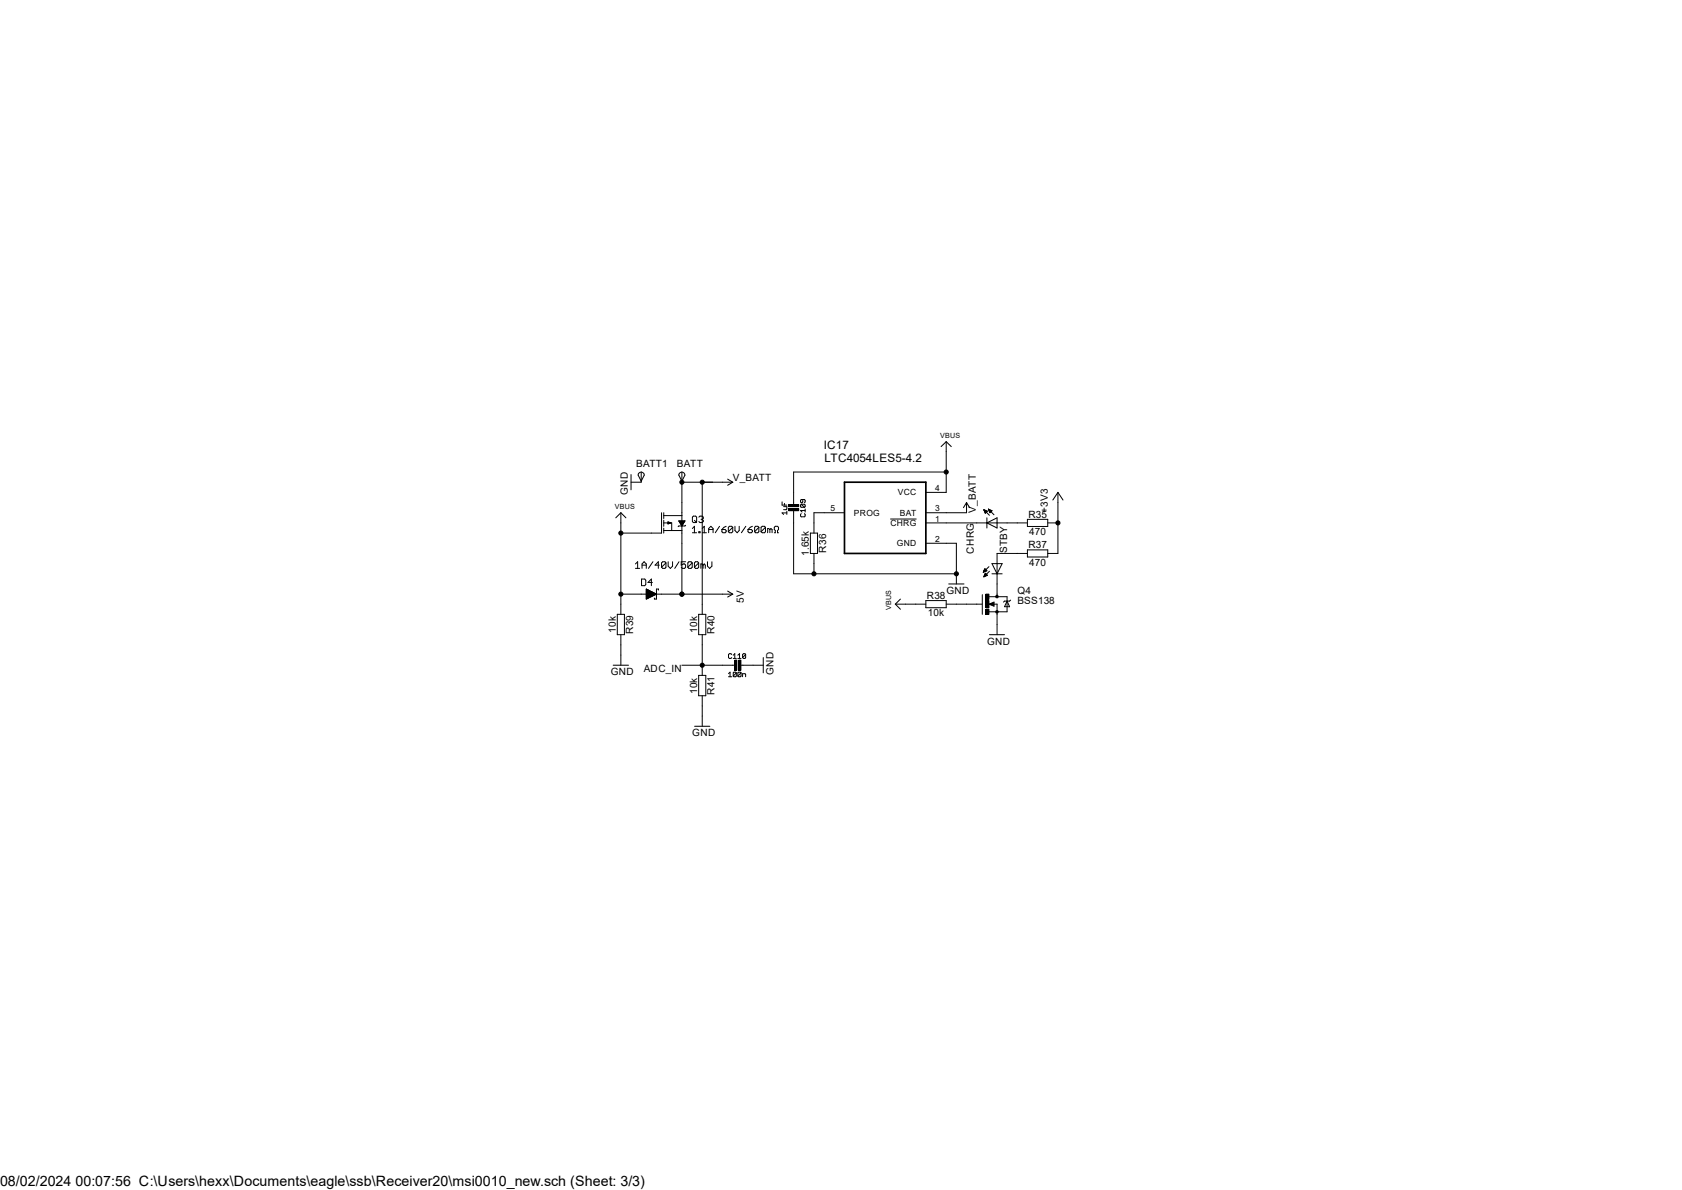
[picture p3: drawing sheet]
<svg xmlns="http://www.w3.org/2000/svg" width="420mm" height="297mm" viewBox="0 0 420 297" stroke-linecap="round" stroke-linejoin="round" font-family="sans-serif">
<g fill="none" stroke="#000" stroke-width=".25">
<path d="M157.6 118.4v3.9M159.6 118.1a.77 .77 0 0 1 .8-.2 .77 .77 0 0 1 .5 .7l-.8 1.5-.8-1.5zM160.1 117.8v2.6h-2.5M169.7 118.1a.77 .77 0 0 1 .8-.2 .77 .77 0 0 1 .5 .7l-.7 1.5-.8-1.5zM170.3 117.8v12.1M181.7 119.6l1.3 .8M236.3 110.2v12.7h-5.1M236.3 117.8h-38.1v8.4M236.3 110.2l-1.3 1.3M236.3 110.2l1.2 1.3M155 128v25.3M155 128l-1.2 1.2"/>
<path d="M155 128l1.3 1.2M165.2 128v5.1h-10.2M165.7 128v1.4M165.7 129.8v1.6M165.7 131.8v1.3M165.7 132.4h4.6M165.7 130.5h2v1.9M165.7 128.7h4.6M166.8 130.4h.4M166.8 130.7h.1M166.8 130.6h.3M166.8 130.5h.6"/>
<path d="M166.8 130.3h.1M166.8 130.3l.8 .2-.8 .3zM169.5 130h1.5l-.7 1.3zM169.5 130.1h1.4M169.6 130.2h1.3M169.7 130.3h1.2M169.7 130.4h1.1M169.8 130.5h.9M169.8 130.6h.9M169.9 130.6h.7M169.9 130.7h.7M170 130.8h.5"/>
<path d="M170.1 130.9h.4M170.1 131h.3M170.1 131.1h.2M170.2 131.2h.1M170.3 131.3v17M170.3 120.4h12.7M171.2 131.1l-.2 .2h-1.5l-.2 .1M172.9 131.9l.5-.5v1.6M172.9 133h1M172.9 129.1l.2-.3h.6l.2 .3v1.1l-.2 .2h-.6l-.2-.2zM173.4 129.9l.5 .5M174.5 132.7h.3v.3h-.3z"/>
<path d="M174.5 129.1l.3-.3h.5l.3 .3v.3l-.3 .2M175 129.6h.3M175.3 129.6l.3 .3v.3l-.3 .2h-.5l-.3-.2M175.3 133h1.1M175.3 131.9l.6-.5v1.6M175.3 120.4v32.9M177 133v-1.1l.5-.5 .6 .5v1.1M177 132.2h1.1M179.7 131.4l-1.1 1.6M180.3 132.2h.8l.2 .5-.2 .3h-.6l-.2-.3zM181.3 131.4l-.5 .2-.5 .6M183 131.6v1.1l-.3 .3h-.5l-.3-.3"/>
<path d="M183 131.6l-.3-.2h-.5l-.3 .2v1.1M183 131.6l-1.1 1.1M183 120.4l-1.3 .7M183.5 131.4v1l.6 .6 .5-.6v-1M186.2 131.4l-1.1 1.6M186.8 132.2h.8l.3 .2v.3l-.3 .3h-.5l-.3-.3zM187.9 131.4l-1.1 .8M189.5 131.6v1.1l-.3 .3h-.5l-.3-.3M189.5 131.6l-.3-.2h-.5l-.3 .2v1.1M189.5 131.6l-1.1 1.1M191.1 131.6v1.1l-.2 .3h-.6l-.3-.3M191.1 131.6l-.2-.2h-.6l-.3 .2v1.1"/>
<path d="M191.1 131.6l-1.1 1.1M192.2 132.2l-.5-.3v1.1M192.2 132.2v.8M192.2 132.2l.3-.3 .3 .3v.8M193.3 133h.3v-.6l-.3-.2v-.6l.3-.2h.5l.3 .2v.6l-.3 .2v.6h.3M195.3 125.3v.8h1.2M195.7 126.4h.8v.6l-.8 .2M195.9 125.6v.5M196.5 128h-1.2l.4 .4M196.5 127.6v.8M196.9 125.9h2.5v.5h-2.5zM196.9 127h2.5v.5h-2.5z"/>
<path d="M198.2 127.2v16h40.6M200.1 128.2l-.2 .2 .2 .6h.8l.1-.2-.1-.6M200.1 125.9l-.2 .2 .2 .5h.8M200.1 125.9h.8l.1 .2-.1 .5M200.1 125.9l.8 .7M200.4 124.7l-.1 .8-.4-.2 .2-.6h.8l.1 .2-.1 .6M201 127v.8M201 127.4h-1.1l.4 .4M202.4 133.1h1.7v5h-1.7zM203.2 138.1v5.1M210.9 128h-7.7v5.1M222.3 129.5h6.6"/>
<path d="M231.2 130.5h25.3M231.2 135.6h7.6v10.2M241.3 125.4v2.6h-10.1M241.3 125.4l.8 1.3M241.3 125.4l-.7 1.3M245.7 127.2l1.4 1.4M245.7 127.3h.1M245.7 127.2l.8 .4-.5 .5zM245.7 127.4h.3M245.7 127.5h.5M245.8 127.6h.6M245.8 127.6h.7"/>
<path d="M245.9 127.7h.5M245.9 127.8h.4M246 128h.1M246 127.9h.2M246 128.1h.1M246.4 130.5l2.6-1.3v2.6zM246.4 129.2v2.6M246.8 127.1l1.4 1.4M246.8 127.1l.9 .4-.5 .5zM246.8 127.1h.1M246.8 127.2h.2M246.9 127.4h.5"/>
<path d="M246.9 127.3h.3M246.9 127.5h.7M247 127.6h.6M247 127.6h.5M247.1 127.7h.3M247.1 127.8h.2M247.1 127.9h.1M256.5 129.6h5.1v1.8h-5.1zM256.5 138.1h-7.5v10.8M256.5 137.2h5.1v1.8h-5.1zM261.6 130.5h2.6M264.2 122.9v15.2h-2.6"/>
<path d="M264.2 122.9l1.2 1.9M264.2 122.9l-1.3 1.9M154.1 153.3h1.8v5.1h-1.8zM155 148.3h8.8M155 158.4v7.6M158.7 140.8l.5-.6v1.7M158.7 141.9h1M160.2 144.5h.8l.2 .3v1.1l-.2 .3h-.8zM160.3 141.9v-1.1l.5-.6 .6 .6v1.1M160.3 141.1h1.1M161.4 149.5h.1M161.4 149.4h.3"/>
<path d="M161.4 149.3h.5M161.4 149.2h.7M161.4 149.1h.8M161.4 149h1M161.4 148.9h1.2M161.4 148.8h1.4M161.4 148.8h1.5M161.4 148.7h1.7M161.4 148.6h1.9M161.4 148.5h2.1M161.4 148.4h2.3M161.4 148.2h2.4"/>
<path d="M161.4 148.1h2.3M161.4 148h2M161.4 148h1.9M161.4 147.9h1.7M161.4 147.8h1.5M161.4 147.7h1.4M161.4 147.6h1.2M161.4 147.5h1M161.4 147.4h.8M161.4 147.3h.7M161.4 147.2h.5M161.4 147.2h.3"/>
<path d="M161.4 147.1h.1M162.9 145.4h-1.1l.8-.9v1.7M163 140.2l-1.1 1.7M163.9 148.3l-2.5-1.3v2.5M163.9 148.3h19.1M163.9 148.3l-2.5 1.2M164.4 147.3v-.3h-.5v2.5h-.5v-.2M164.6 141.1h-1l.8-.9v1.7M166.3 140.5v1.1l-.3 .3h-.5l-.3-.3M166.3 140.5l-.3-.3h-.5l-.3 .3v1.1M166.3 140.5l-1.1 1.1M166.8 140.2v1.1l.6 .6 .5-.6v-1.1"/>
<path d="M169.5 140.2l-1 1.7M171.2 140.2h-1.1v.9l.5-.3h.3l.3 .3v.5l-.3 .3h-.5l-.3-.3M172.8 140.5v1.1l-.2 .3h-.6l-.3-.3M172.8 140.5l-.2-.3h-.6l-.3 .3v1.1M172.8 140.5l-1.1 1.1M174.5 140.5l-.3-.3h-.5l-.3 .3v1.1M174.5 140.5v1.1l-.3 .3h-.5l-.3-.3M174.5 153.3h1.7v5.1h-1.7zM174.5 140.5l-1.1 1.1M175.3 158.4v10.2M175.6 141.1l-.3-.3h-.3v1.1M175.6 141.1v.8"/>
<path d="M175.6 141.1l.3-.3 .2 .3v.8M176.7 140.2v1.1l.5 .6 .6-.6v-1.1M181.7 147.5l1.3 .8M183 148.3l-1.3 .7M223.6 150.8h7.6M223.6 150.8l1.2 1.3M224.8 149.5l-1.2 1.3M231.2 149.9h5.1v1.8h-5.1zM236.3 150.8h8.9M236.9 145.8h3.8M245.3 148.4v4.9M245.5 142.8h.1"/>
<path d="M245.6 142.7h.1M245.6 142.6h.4M245.6 142.5h.6M245.7 142.5h.7M245.7 143.9h.1M245.7 142.4h.6M245.7 143.8h.3M245.7 142.3h.6M245.7 143.7h.6M245.8 142.2h.4M245.8 143.6h.7M245.8 142.1h.3"/>
<path d="M245.8 143.5h.7M245.9 142h.1M245.9 143.4h.5M245.9 141.9l.5 .6-.9 .3zM245.9 143.3h.4M246 143.3h.2M246 143.2h.1M246 143.1l-.3 .9M246 143.1l.5 .5-.8 .4M246 143.1h.1M246.2 152.1h.7v1.2h-.7zM246.2 148.3h.7v1.3h-.7z"/>
<path d="M246.2 149.9h.7v1.8h-.7zM246.9 148.9h4.6v3.8h-4.6M246.9 150.8l1.3-.5v1zM246.9 141.4l-1.4 1.4M247.1 158.4h3.7M247.1 142.6l-1.4 1.4M247.7 140.7h2.5l-1.2 2.5zM247.7 143.2h2.5M248.1 150.8h.9v7.6M248.7 152.5h.5v.5h-.5zM248.7 148.7h.5v.4h-.5zM251.5 150l.6 1.4h-1.3z"/>
<path d="M252.3 149.8l-.2 .2h-1.3l-.2 .3M153.1 166h3.8M170.3 166h13.4M174.5 168.6h1.7v5.1h-1.7zM175.3 173.7v7.6M181.9 168.1l.4-.3v1.1M181.9 168.9h.8M182.7 163.4l-.2-.2h-.4l-.2 .2v.7l.2 .2h.4l.2-.2M183.1 164.3h.8M183.1 163.5l.4-.3v1.1M183.5 164.8h.5v2.5h-.5zM183.9 167.9v.8l-.2 .2-.6-.2"/>
<path d="M183.9 167.9l-.2-.1-.6 .1v.8M183.9 167.9l-.8 .8M184.2 164.3h.8M184.2 163.5l.5-.3v1.1M184.5 164.8h.5v2.5h-.5zM184.7 166h5.9M185 167.9v.8l-.2 .2-.6-.2M185 167.9l-.2-.1-.6 .1v.8M185 167.9l-.8 .8M185.4 168.9v-.8h.6l.2 .2v.6M186.2 163.4l-.2-.2h-.4l-.2 .2v.7M186.2 163.4v.7l-.2 .2h-.4l-.2-.2"/>
<path d="M186.2 163.4l-.8 .7M190.6 164.1v3.8M173.4 181.3h3.8"/>
<circle cx="236.3" cy="117.8" r=".51"/>
<circle cx="155" cy="133.1" r=".51"/>
<circle cx="170.3" cy="120.4" r=".51"/>
<circle cx="175.3" cy="120.4" r=".51"/>
<circle cx="264.2" cy="130.5" r=".51"/>
<circle cx="155" cy="148.3" r=".51"/>
<circle cx="170.3" cy="148.3" r=".51"/>
<circle cx="203.2" cy="143.2" r=".51"/>
<circle cx="238.8" cy="143.2" r=".51"/>
<circle cx="175.3" cy="166" r=".51"/>
</g>
<path d="M210.9 120.4h20.3v17.7h-20.3z" fill="none" stroke="#000" stroke-width=".42"/>
<g fill="#000">
<path d="M196.9 125.9h2.5v.5h-2.5z" fill-rule="evenodd"/>
<path d="M196.9 127h2.5v.5h-2.5z" fill-rule="evenodd"/>
<path d="M246.2 152.1h.7v1.2h-.7z" fill-rule="evenodd"/>
<path d="M246.2 148.3h.7v1.3h-.7z" fill-rule="evenodd"/>
<path d="M246.2 149.9h.7v1.8h-.7z" fill-rule="evenodd"/>
<path d="M248.7 152.5h.5v.5h-.5z" fill-rule="evenodd"/>
<path d="M248.7 148.7h.5v.4h-.5z" fill-rule="evenodd"/>
<path d="M183.5 164.8h.5v2.5h-.5z" fill-rule="evenodd"/>
<path d="M184.5 164.8h.5v2.5h-.5z" fill-rule="evenodd"/>
<circle cx="236.3" cy="117.8" r=".51"/>
<circle cx="155" cy="133.1" r=".51"/>
<circle cx="170.3" cy="120.4" r=".51"/>
<circle cx="175.3" cy="120.4" r=".51"/>
<circle cx="264.2" cy="130.5" r=".51"/>
<circle cx="155" cy="148.3" r=".51"/>
<circle cx="170.3" cy="148.3" r=".51"/>
<circle cx="203.2" cy="143.2" r=".51"/>
<circle cx="238.8" cy="143.2" r=".51"/>
<circle cx="175.3" cy="166" r=".51"/>
</g>
<path d="M248.1 150.5l-.9 .3 .9 .2v-.2h-.3" fill="none" stroke="#000" stroke-width=".34"/>
<text font-size="3.6" x="0" y="296">08/02/2024 00:07:56 C:\Users\hexx\Documents\eagle\ssb\Receiver20\msi0010_new.sch (Sheet: 3/3)</text>
<g font-size="2.9">
<text x="205.7" y="112.2">IC17</text>
<text x="205.9" y="115.2">LTC4054LES5-4.2</text>
</g>
<g font-size="2.5">
<text x="158.9" y="116.5">BATT1</text>
<text x="169" y="116.5">BATT</text>
<text x="156.8" y="123.6" transform="rotate(-90 156.8 123.6)">GND</text>
<text x="183" y="120.1">V_BATT</text>
<text x="243.6" y="127.9" transform="rotate(-90 243.6 127.9)">V_BATT</text>
<text x="256.8" y="129.2">R35</text>
<text x="261.6" y="128" transform="rotate(-90 261.6 128)">+3V3</text>
<text x="206.3" y="137.9" transform="rotate(-90 206.3 137.9)">R36</text>
<text x="256.8" y="136.9">R37</text>
<text x="257" y="133.6">470</text>
<text x="202" y="138.7" transform="rotate(-90 202 138.7)">1.65k</text>
<text x="243.1" y="138.2" transform="rotate(-90 243.1 138.2)">CHRG</text>
<text x="251.5" y="138.1" transform="rotate(-90 251.5 138.1)">STBY</text>
<text x="257" y="141.2">470</text>
<text x="231.4" y="149.6">R38</text>
<text x="236.3" y="148.3">GND</text>
<text x="254" y="148.3">Q4</text>
<text x="185.8" y="150.4" transform="rotate(-90 185.8 150.4)">5V</text>
<text x="231.7" y="153.8">10k</text>
<text x="254" y="150.8">BSS138</text>
<text x="153.8" y="157.9" transform="rotate(-90 153.8 157.9)">10k</text>
<text x="158.1" y="158.2" transform="rotate(-90 158.1 158.2)">R39</text>
<text x="174.1" y="157.9" transform="rotate(-90 174.1 157.9)">10k</text>
<text x="178.4" y="158.2" transform="rotate(-90 178.4 158.2)">R40</text>
<text x="246.5" y="161">GND</text>
<text x="160.7" y="167.8">ADC_IN</text>
<text x="152.5" y="168.6">GND</text>
<text x="174.1" y="173.1" transform="rotate(-90 174.1 173.1)">10k</text>
<text x="178.4" y="173.4" transform="rotate(-90 178.4 173.4)">R41</text>
<text x="193.1" y="168.5" transform="rotate(-90 193.1 168.5)">GND</text>
<text x="172.8" y="183.8">GND</text>
</g>
<g font-size="2.1">
<text x="224.2" y="123.7">VCC</text>
<text x="233.5" y="122.6">4</text>
<text x="207.3" y="127.6">5</text>
<text x="213.2" y="128.7">PROG</text>
<text x="222.3" y="131.3">CHRG</text>
<text x="224.7" y="128.7">BAT</text>
<text x="233.5" y="127.6">3</text>
<text x="233.5" y="130.2">1</text>
<text x="223.9" y="136.4">GND</text>
<text x="233.5" y="135.2">2</text>
</g>
<g font-size="1.8">
<text x="234.8" y="109.2">VBUS</text>
<text x="153.5" y="127">VBUS</text>
<text x="222.5" y="152.3" transform="rotate(-90 222.5 152.3)">VBUS</text>
</g>
</svg>
